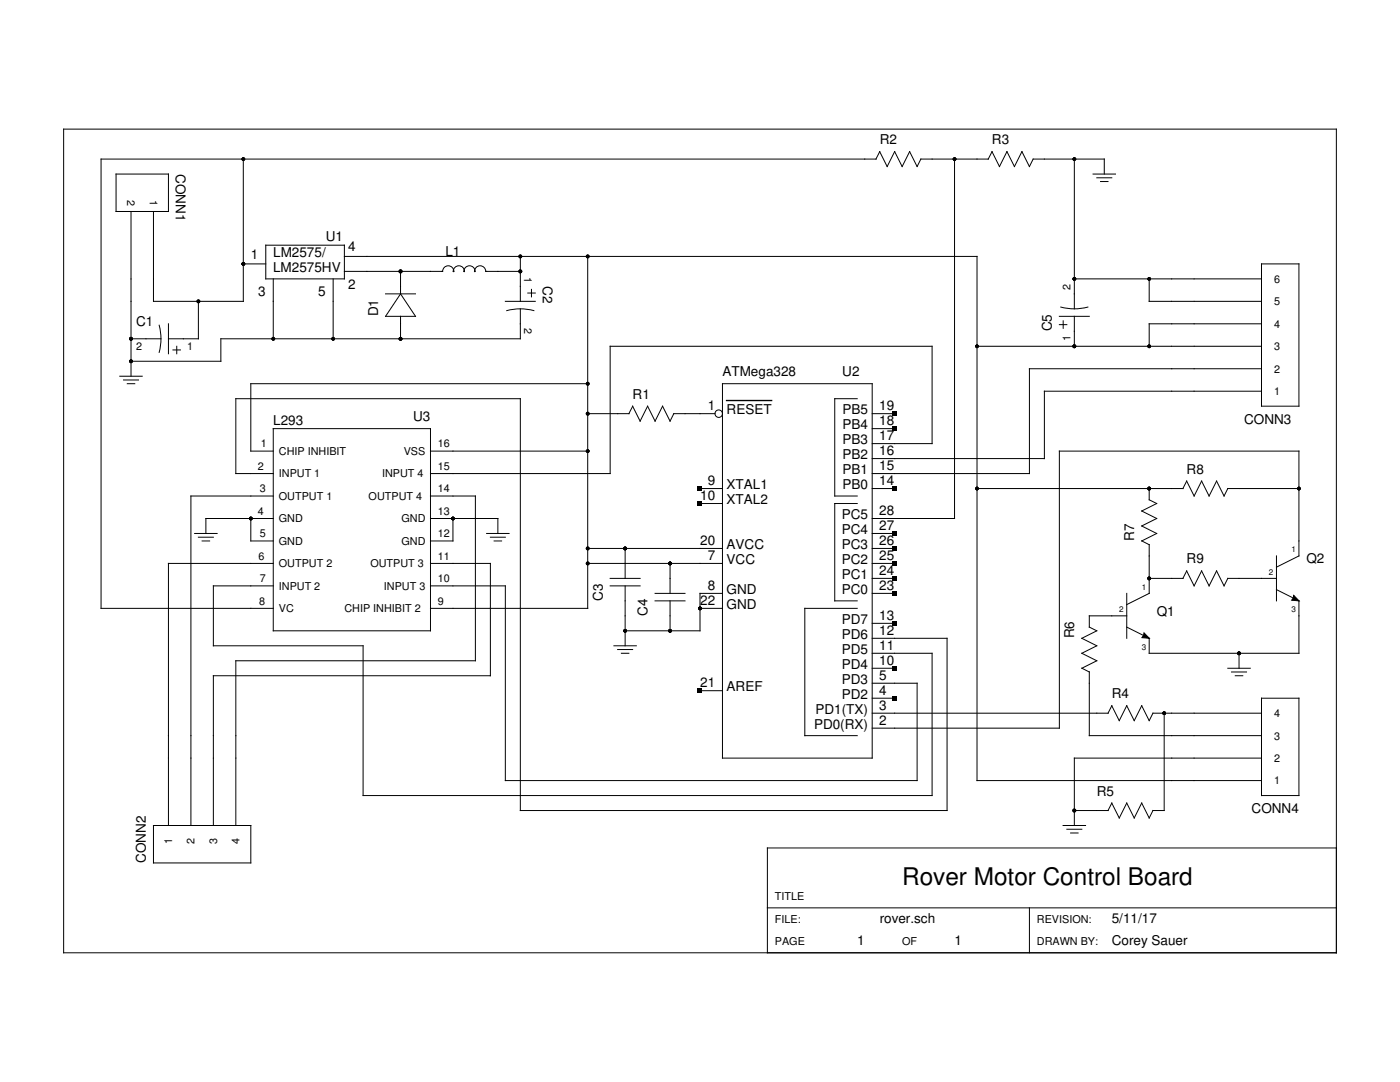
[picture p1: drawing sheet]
<svg xmlns="http://www.w3.org/2000/svg" width="279mm" height="216mm" viewBox="0 0 279 216" stroke-linecap="round" stroke-linejoin="round" font-family="sans-serif">
<g fill="none" stroke="#000" stroke-width=".2">
<path d="M12.7 25.8h254v164.3h-254zM23.2 34.7h10.4v7.5h-10.4zM48.6 31.7v28.4h-18v-17.9M190.5 31.7v71.8h-16.4M197.2 31.7l.8-1.5 1.5 3 1.5-3 1.5 3 1.4-3 1.5 3 .8-1.5h14.2v3M197.3 31.7h-13.5l-.8 1.5-1.5-3-1.5 3-1.5-3-1.4 3-1.5-3-.8 1.5h-154.6v89.7h34.3M214.4 31.7v29.9M218.1 34.7h4.5M218.9 35.5h3M219.6 36.2h1.5M26.1 42.2v32.9M48.6 52.7h4.4"/>
<path d="M53 48.9h15.7v6.7h-15.7zM54.5 55.6v12M66.5 55.6v12M68.7 54.2h19.6a1.09 1.09 0 0 1 1.2-1.2 1.09 1.09 0 0 1 1 1.2 1.07 1.07 0 0 1 1.1-1.2 1.07 1.07 0 0 1 1 1.2 1.07 1.07 0 0 1 1.1-1.2 1.07 1.07 0 0 1 1.1 1.2 1.09 1.09 0 0 1 1-1.2 1.09 1.09 0 0 1 1.1 1.2h6.9M68.7 51.2h126.3v104.6h56.8M76.9 58.6h6M79.9 58.6l3 4.5h-6zM79.9 54.2v4.4M103.8 51.2v8.9M105.3 58.5h1.5M106.1 57.7v1.5M117.3 51.2v70.2h-31.4"/>
<path d="M214.4 55.6h37.4M229.3 55.6v4.5h22.5M251.8 52.7h7.4v28.3h-7.4zM23.9 75.1h4.5M24.7 75.8h2.9M25.4 76.6h1.5M26.1 67.6h6M31.8 64.9a10.5 10.5 0 0 1 0 5.4M33.6 64.6v6M34.5 69.8h1.5M35.3 69.1v1.5M39.6 60.1v7.5h-6"/>
<path d="M79.9 63.1v4.5M100.9 60.1h5.9M101.1 62a10.5 10.5 0 0 1 5.4 0M103.8 61.6v6h-59.7v4.5h-18M117.3 76.6h-67.2v13.4h4.4M144.2 76.6h29.9v74.7h-29.9zM171.1 79.6h-4.5v19.4h4.5M195 69.1h56.8M211.4 63.1h6M211.4 64.8h1.5M211.7 61.3a10.5 10.5 0 0 0 5.4 0M212.2 64v1.5"/>
<path d="M214.4 63.1v6M251.8 73.6h-46.4v20.9h-31.3M251.8 78.1h-43.4v13.4h-34.3M251.8 64.6h-22.5v4.5M54.5 85.5h31.4v40.4h-31.4zM54.5 94.5h-7.4v-14.9h56.7v82.1h85.2v-34.3h-14.9M54.5 99h-16.4v65.7M85.9 99h9v32.8h-47.8v32.9M85.9 90h31.4M126.3 81l1.4 3 1.5-3 1.5 3 1.5-3 1.5 3 .8-1.5h8.2M126.3 81l-.8 1.5h-8.2M139.7 97.5h4.5"/>
<path d="M174.1 82.5h4.4M174.1 97.5h4.4M174.1 85.5h4.4M174.1 88.5h11.9v-19.4h-64.2v25.4h-35.9M195 97.5h41.1l.7-1.5 1.5 3 1.5-3 1.5 3 1.5-3 1.5 3 .7-1.5h14.2M229.3 97.5v2.2l1.5 .8-2.9 1.5 2.9 1.5-2.9 1.5 2.9 1.4-2.9 1.5 1.4 .8v9.7l-4.4 2.2M38.8 106.4h4.5M39.6 107.2h3M40.3 107.9h1.5M50.1 103.5v4.4h4.4M54.5 112.4h-20.9v52.3M54.5 103.5h-13.4v2.9"/>
<path d="M54.5 116.9h-11.9v12h29.9v29.8h113.5v-28.3h-11.9M85.9 112.4h12v22.4h-55.3v29.9M85.9 103.5h13.5v2.9M85.9 116.9h15v38.9h82.1v-19.5h-8.9M90.4 103.5v4.4h-4.5M97.1 106.4h4.5M97.9 107.2h3M98.6 107.9h1.5M117.3 112.4h26.9M117.3 109.4h26.9M121.8 115.4h5.9M121.8 116.9h5.9"/>
<path d="M124.8 109.4v6M124.8 116.9v12M130.7 118.4h6M130.7 119.9h6M133.7 112.4v6M133.7 119.9v6M139.7 100.5h4.5M144.2 118.4h-4.5v7.5h-14.9M171.1 100.5h-4.5v19.4h4.5M174.1 112.4h4.4M174.1 118.4h4.4M174.1 106.4h4.4"/>
<path d="M174.1 109.4h4.4M174.1 115.4h4.4M224.9 118.4v9M229.3 115.4h6.8l.7-1.5 1.5 3 1.5-3 1.5 3 1.5-3 1.5 3 .7-1.5h9.7M254.7 117.7l4.5 2.2v10.5h-29.9v-3l-4.4-2.3M254.7 113.2l4.5-2.3v-20.9h-47.8v55.3h-37.3M254.7 110.9v9M258.2 118.8l1 1.1-1.4-.1 .3-.5zM122.5 128.9h4.5M123.3 129.6h3M124 130.4h1.5M139.7 121.4h4.5"/>
<path d="M139.7 137.8h4.5M171.1 121.4h-10.5v25.4h10.5M174.1 124.4h4.4M174.1 133.3h4.4M174.1 139.3h4.4M215.9 133.3l1.5 .8M217.4 134.1v12.7h34.4M224.9 122.9h-7.5v2.2l1.5 .8-3 1.5 3 1.5-3 1.5 3 1.4-3 1.5M228.3 126.3l1.1 1.1-1.5-.2 .3-.4zM245 133.3h4.5M245.8 134.1h3M246.5 134.8h1.5"/>
<path d="M247.3 130.4v2.9M251.8 139.3h7.4v19.4h-7.4zM174.1 142.3h47.1M221.1 142.3l.8-1.5 1.5 3 1.5-3 1.5 3 1.5-3 1.4 3 .8-1.5h21.7M232.3 142.3v19.4h-2.2l-.8 1.5-1.4-3-1.5 3-1.5-3-1.5 3-1.5-3-.8 1.5M251.8 151.3h-37.4v13.4M30.6 164.7h19.5v7.5h-19.5zM212.2 164.7h4.4M212.9 165.5h3M213.7 166.2h1.5M214.4 161.7h6.8M266.7 169.2h-113.6v20.9"/>
<path d="M153.1 181.2h113.6M205.4 181.2v8.9"/>
<circle cx="143.4" cy="82.5" r=".75"/>
</g>
<path d="M145 79.9h9" fill="none" stroke="#000" stroke-width=".27"/>
<g fill="#000">
<path d="M139.3 97h.8v.9h-.8zM178.1 82.1h.9v.9h-.9zM178.1 85.1h.9v.9h-.9zM178.1 97h.9v.9h-.9zM139.3 100h.8v.9h-.8zM178.1 106h.9v.9h-.9zM178.1 109h.9v.9h-.9zM178.1 112h.9v.9h-.9zM178.1 115h.9v.9h-.9zM178.1 118h.9v.8h-.9zM258.2 118.8l1 1.1-1.4-.1 .3-.5zM139.3 137.4h.8v.9h-.8z"/>
<path d="M178.1 123.9h.9v.9h-.9zM178.1 132.9h.9v.9h-.9zM178.1 138.9h.9v.9h-.9zM228.3 126.3l1.1 1.1-1.5-.2 .3-.4z"/>
<circle cx="48.6" cy="31.7" r=".37"/>
<circle cx="190.5" cy="31.7" r=".37"/>
<circle cx="214.4" cy="31.7" r=".37"/>
<circle cx="48.6" cy="52.7" r=".37"/>
<circle cx="79.9" cy="54.2" r=".37"/>
<circle cx="103.8" cy="51.2" r=".37"/>
<circle cx="103.8" cy="54.2" r=".37"/>
<circle cx="117.3" cy="51.2" r=".37"/>
<circle cx="214.4" cy="55.6" r=".37"/>
<circle cx="229.3" cy="55.6" r=".37"/>
<circle cx="26.1" cy="72.1" r=".37"/>
<circle cx="26.1" cy="67.6" r=".37"/>
<circle cx="39.6" cy="60.1" r=".37"/>
<circle cx="54.5" cy="67.6" r=".37"/>
<circle cx="66.5" cy="67.6" r=".37"/>
<circle cx="79.9" cy="67.6" r=".37"/>
<circle cx="117.3" cy="76.6" r=".37"/>
<circle cx="195" cy="69.1" r=".37"/>
<circle cx="214.4" cy="69.1" r=".37"/>
<circle cx="229.3" cy="69.1" r=".37"/>
<circle cx="117.3" cy="82.5" r=".37"/>
<circle cx="117.3" cy="90" r=".37"/>
<circle cx="195" cy="97.5" r=".37"/>
<circle cx="229.3" cy="97.5" r=".37"/>
<circle cx="259.2" cy="97.5" r=".37"/>
<circle cx="50.1" cy="103.5" r=".37"/>
<circle cx="90.4" cy="103.5" r=".37"/>
<circle cx="117.3" cy="109.4" r=".37"/>
<circle cx="117.3" cy="112.4" r=".37"/>
<circle cx="124.8" cy="109.4" r=".37"/>
<circle cx="133.7" cy="112.4" r=".37"/>
<circle cx="229.3" cy="115.4" r=".37"/>
<circle cx="124.8" cy="125.9" r=".37"/>
<circle cx="133.7" cy="125.9" r=".37"/>
<circle cx="139.7" cy="121.4" r=".37"/>
<circle cx="247.3" cy="130.4" r=".37"/>
<circle cx="232.3" cy="142.3" r=".37"/>
<circle cx="214.4" cy="161.7" r=".37"/>
</g>
<text font-size="4.9" x="180" y="176.7">Rover Motor Control Board</text>
<g font-size="2.7">
<text x="175.6" y="28.8">R2</text>
<text x="198" y="28.8">R3</text>
<text x="35.1" y="34.7" transform="rotate(90 35.1 34.7)">CONN1</text>
<text x="50" y="51.6">1</text>
<text x="54.5" y="51.3">LM2575/</text>
<text x="65" y="48.2">U1</text>
<text x="69.5" y="50.1">4</text>
<text x="88.9" y="51.2">L1</text>
<text x="51.5" y="59">3</text>
<text x="54.5" y="54.3">LM2575HV</text>
<text x="63.5" y="59">5</text>
<text x="69.5" y="57.6">2</text>
<text x="108.3" y="57.1" transform="rotate(90 108.3 57.1)">C2</text>
<text x="27.2" y="65.1">C1</text>
<text x="75.5" y="63.1" transform="rotate(-90 75.5 63.1)">D1</text>
<text x="209.9" y="66.1" transform="rotate(-90 209.9 66.1)">C5</text>
<text x="144.2" y="75.1">ATMega328</text>
<text x="168.1" y="75.1">U2</text>
<text x="126.3" y="79.6">R1</text>
<text x="141.3" y="81.9">1</text>
<text x="145" y="82.6">RESET</text>
<text x="168.1" y="82.6">PB5</text>
<text x="175.5" y="81.9">19</text>
<text x="54.5" y="84.8">L293</text>
<text x="82.5" y="84">U3</text>
<text x="168.1" y="85.6">PB4</text>
<text x="168.1" y="88.6">PB3</text>
<text x="175.5" y="84.9">18</text>
<text x="175.5" y="87.8">17</text>
<text x="248.3" y="84.5">CONN3</text>
<text x="168.1" y="91.6">PB2</text>
<text x="168.1" y="94.6">PB1</text>
<text x="175.5" y="90.8">16</text>
<text x="175.5" y="93.8">15</text>
<text x="236.8" y="94.5">R8</text>
<text x="139.8" y="99.8">10</text>
<text x="141.3" y="96.8">9</text>
<text x="145" y="97.6">XTAL1</text>
<text x="145" y="100.5">XTAL2</text>
<text x="168.1" y="97.6">PB0</text>
<text x="175.5" y="96.8">14</text>
<text x="168" y="103.5">PC5</text>
<text x="168" y="106.5">PC4</text>
<text x="175.5" y="102.8">28</text>
<text x="175.5" y="105.8">27</text>
<text x="226.4" y="107.9" transform="rotate(-90 226.4 107.9)">R7</text>
<text x="139.8" y="108.8">20</text>
<text x="141.3" y="111.8">7</text>
<text x="145" y="112.5">VCC</text>
<text x="145" y="109.5">AVCC</text>
<text x="168" y="109.5">PC3</text>
<text x="168" y="112.5">PC2</text>
<text x="175.5" y="108.8">26</text>
<text x="175.5" y="111.8">25</text>
<text x="236.8" y="112.4">R9</text>
<text x="260.7" y="112.4">Q2</text>
<text x="120.3" y="119.9" transform="rotate(-90 120.3 119.9)">C3</text>
<text x="141.3" y="117.7">8</text>
<text x="145" y="118.5">GND</text>
<text x="168" y="115.5">PC1</text>
<text x="168" y="118.5">PC0</text>
<text x="175.5" y="114.7">24</text>
<text x="175.5" y="117.7">23</text>
<text x="129.2" y="122.9" transform="rotate(-90 129.2 122.9)">C4</text>
<text x="139.8" y="120.7">22</text>
<text x="145" y="121.5">GND</text>
<text x="168" y="124.5">PD7</text>
<text x="175.5" y="123.7">13</text>
<text x="230.8" y="122.9">Q1</text>
<text x="168" y="127.4">PD6</text>
<text x="168" y="130.4">PD5</text>
<text x="175.5" y="126.7">12</text>
<text x="175.5" y="129.7">11</text>
<text x="214.4" y="127.4" transform="rotate(-90 214.4 127.4)">R6</text>
<text x="139.8" y="137.2">21</text>
<text x="145" y="137.9">AREF</text>
<text x="168" y="133.4">PD4</text>
<text x="168" y="136.4">PD3</text>
<text x="175.5" y="132.7">10</text>
<text x="175.5" y="135.7">5</text>
<text x="162.8" y="142.4">PD1(TX)</text>
<text x="168" y="139.4">PD2</text>
<text x="175.5" y="141.6">3</text>
<text x="175.5" y="138.6">4</text>
<text x="221.9" y="139.3">R4</text>
<text x="162.5" y="145.4">PD0(RX)</text>
<text x="175.5" y="144.6">2</text>
<text x="218.9" y="158.7">R5</text>
<text x="249.8" y="162.2">CONN4</text>
<text x="29.1" y="172.2" transform="rotate(-90 29.1 172.2)">CONN2</text>
<text x="175.6" y="184.1">rover.sch</text>
<text x="221.9" y="184.1">5/11/17</text>
<text x="171.1" y="188.6">1</text>
<text x="190.5" y="188.6">1</text>
<text x="221.9" y="188.6">Corey Sauer</text>
</g>
<g font-size="2.2">
<text x="25.4" y="40" transform="rotate(90 25.4 40)">2</text>
<text x="29.9" y="40" transform="rotate(90 29.9 40)">1</text>
<text x="104.6" y="55.2" transform="rotate(90 104.6 55.2)">1</text>
<text x="213.7" y="57.9" transform="rotate(-90 213.7 57.9)">2</text>
<text x="254.3" y="56.4">6</text>
<text x="104.6" y="65.4" transform="rotate(90 104.6 65.4)">2</text>
<text x="254.3" y="65.4">4</text>
<text x="254.3" y="60.9">5</text>
<text x="27.2" y="69.9">2</text>
<text x="37.4" y="69.9">1</text>
<text x="213.7" y="68.1" transform="rotate(-90 213.7 68.1)">1</text>
<text x="254.3" y="69.9">3</text>
<text x="254.3" y="74.4">2</text>
<text x="254.3" y="78.8">1</text>
<text x="52.1" y="89.3">1</text>
<text x="87.4" y="89.3">16</text>
<text x="51.5" y="93.7">2</text>
<text x="55.7" y="90.8">CHIP INHIBIT</text>
<text x="55.7" y="95.2">INPUT 1</text>
<text x="76.3" y="95.2">INPUT 4</text>
<text x="80.6" y="90.8">VSS</text>
<text x="87.4" y="93.7">15</text>
<text x="51.8" y="98.2">3</text>
<text x="55.7" y="99.7">OUTPUT 1</text>
<text x="73.6" y="99.7">OUTPUT 4</text>
<text x="87.4" y="98.2">14</text>
<text x="51.5" y="102.7">4</text>
<text x="51.8" y="107.2">5</text>
<text x="55.7" y="104.2">GND</text>
<text x="80.1" y="104.2">GND</text>
<text x="87.4" y="102.7">13</text>
<text x="87.4" y="107.2">12</text>
<text x="51.6" y="111.7">6</text>
<text x="55.7" y="108.7">GND</text>
<text x="55.7" y="113.2">OUTPUT 2</text>
<text x="73.9" y="113.2">OUTPUT 3</text>
<text x="80.1" y="108.7">GND</text>
<text x="87.4" y="111.7">11</text>
<text x="51.8" y="116.2">7</text>
<text x="55.7" y="117.7">INPUT 2</text>
<text x="76.6" y="117.7">INPUT 3</text>
<text x="87.4" y="116.2">10</text>
<text x="51.7" y="120.6">8</text>
<text x="55.7" y="122.1">VC</text>
<text x="68.7" y="122.1">CHIP INHIBIT 2</text>
<text x="87.4" y="120.6">9</text>
<text x="254.3" y="143.1">4</text>
<text x="254.3" y="147.6">3</text>
<text x="254.3" y="152">2</text>
<text x="254.3" y="156.5">1</text>
<text x="34.4" y="168.5" transform="rotate(-90 34.4 168.5)">1</text>
<text x="38.8" y="168.5" transform="rotate(-90 38.8 168.5)">2</text>
<text x="43.3" y="168.5" transform="rotate(-90 43.3 168.5)">3</text>
<text x="47.8" y="168.5" transform="rotate(-90 47.8 168.5)">4</text>
<text x="154.6" y="179.7">TITLE</text>
<text x="154.6" y="184.1">FILE:</text>
<text x="206.9" y="184.1">REVISION:</text>
<text x="154.6" y="188.6">PAGE</text>
<text x="180" y="188.6">OF</text>
<text x="206.9" y="188.6">DRAWN BY:</text>
</g>
<g font-size="1.6">
<text x="257.7" y="110.2">1</text>
<text x="227.9" y="117.7">1</text>
<text x="253.3" y="114.7">2</text>
<text x="223.4" y="122.1">2</text>
<text x="257.7" y="122.1">3</text>
<text x="227.9" y="129.6">3</text>
</g>
</svg>
